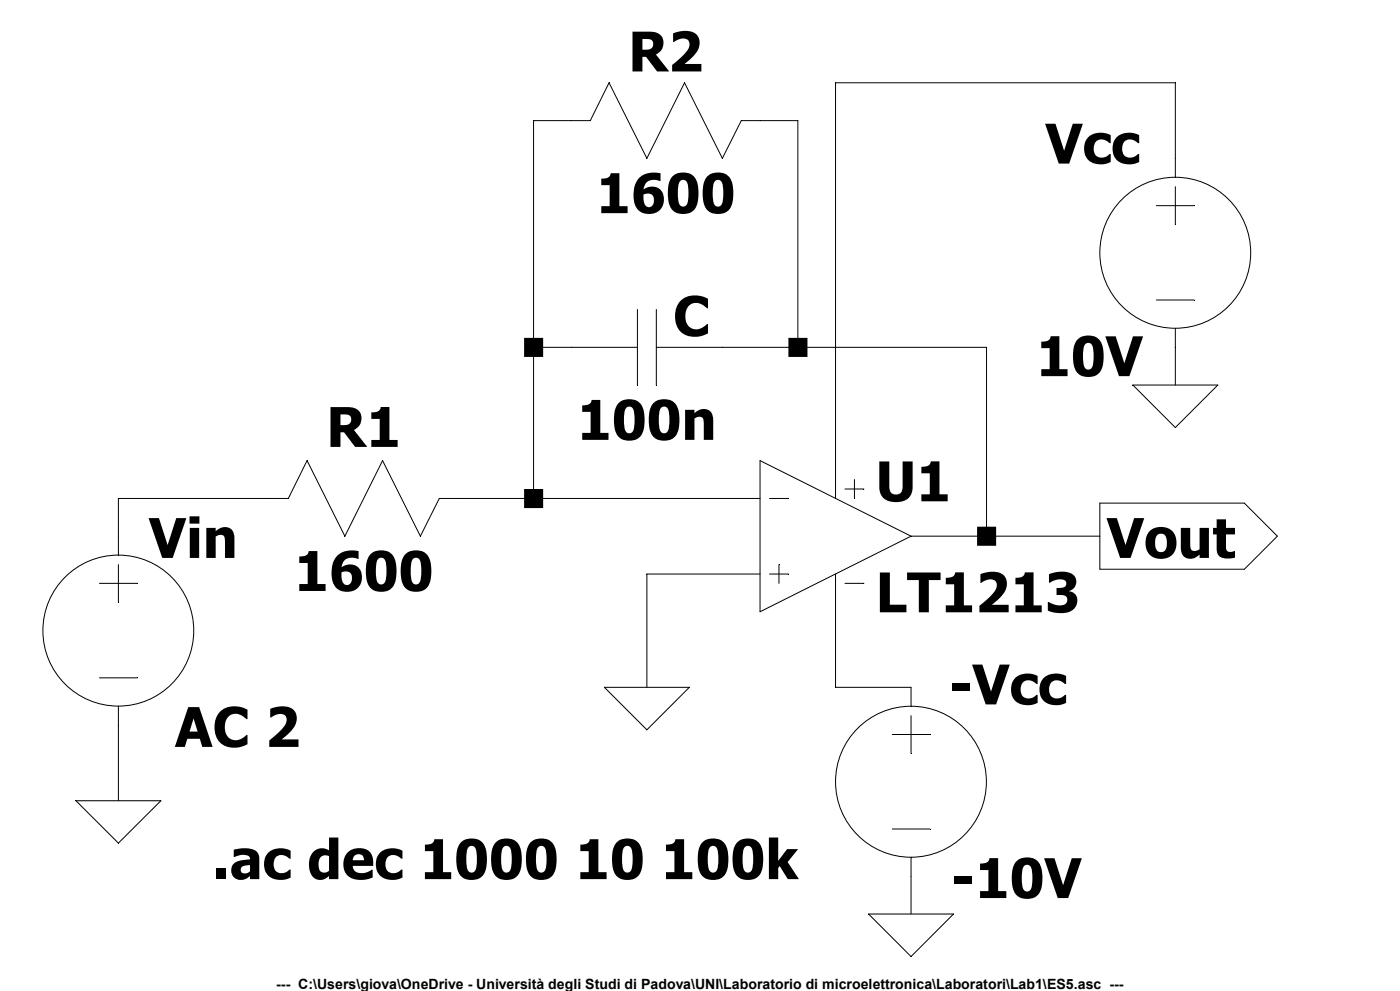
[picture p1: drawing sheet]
Version 4
SHEET 1 880 680
WIRE 352 -32 208 -32
WIRE 96 -16 80 -16
WIRE 192 -16 176 -16
WIRE 352 0 352 -32
WIRE 80 80 80 -16
WIRE 96 80 80 80
WIRE 192 80 192 -16
WIRE 192 80 160 80
WIRE 272 80 192 80
WIRE 352 96 352 80
WIRE 208 128 208 -32
WIRE -32 144 -96 144
WIRE 80 144 80 80
WIRE 80 144 48 144
WIRE 176 144 80 144
WIRE -96 160 -96 144
WIRE 272 160 272 80
WIRE 272 160 240 160
WIRE 320 160 272 160
WIRE 176 176 128 176
WIRE 128 224 128 176
WIRE 208 224 208 192
WIRE 240 224 208 224
WIRE -96 272 -96 240
WIRE 240 320 240 304
FLAG 240 320 0
FLAG 320 160 Vout
IOPIN 320 160 Out
FLAG 128 224 0
FLAG -96 272 0
FLAG 352 96 0
FLAG -96 144 Vin
IOPIN -96 144 In
SYMBOL OpAmps\\LT1213 208 96 R0
WINDOW 0 17 40 Left 2
WINDOW 3 17 87 Left 2
SYMATTR InstName U1
SYMBOL voltage 352 -16 R0
WINDOW 0 -55 9 Left 2
WINDOW 3 -59 99 Left 2
SYMATTR InstName Vcc
SYMATTR Value 10V
SYMBOL voltage 240 208 R0
WINDOW 0 16 14 Left 2
WINDOW 3 17 96 Left 2
SYMATTR InstName -Vcc
SYMATTR Value -10V
SYMBOL res 64 128 R90
WINDOW 0 -1 56 VBottom 2
WINDOW 3 32 56 VTop 2
SYMATTR InstName R1
SYMATTR Value 1600
SYMBOL voltage -96 144 R0
WINDOW 123 0 0 Left 0
WINDOW 39 0 0 Left 0
WINDOW 0 13 16 Left 2
SYMATTR InstName Vin
SYMATTR Value AC 2
SYMBOL cap 160 64 R90
WINDOW 0 16 13 VBottom 2
WINDOW 3 32 32 VTop 2
SYMATTR InstName C
SYMATTR Value 100n
SYMBOL res 192 -32 R90
WINDOW 0 0 56 VBottom 2
WINDOW 3 32 56 VTop 2
SYMATTR InstName R2
SYMATTR Value 1600
TEXT -56 296 Left 2 !.ac dec 1000 10 100MEG
